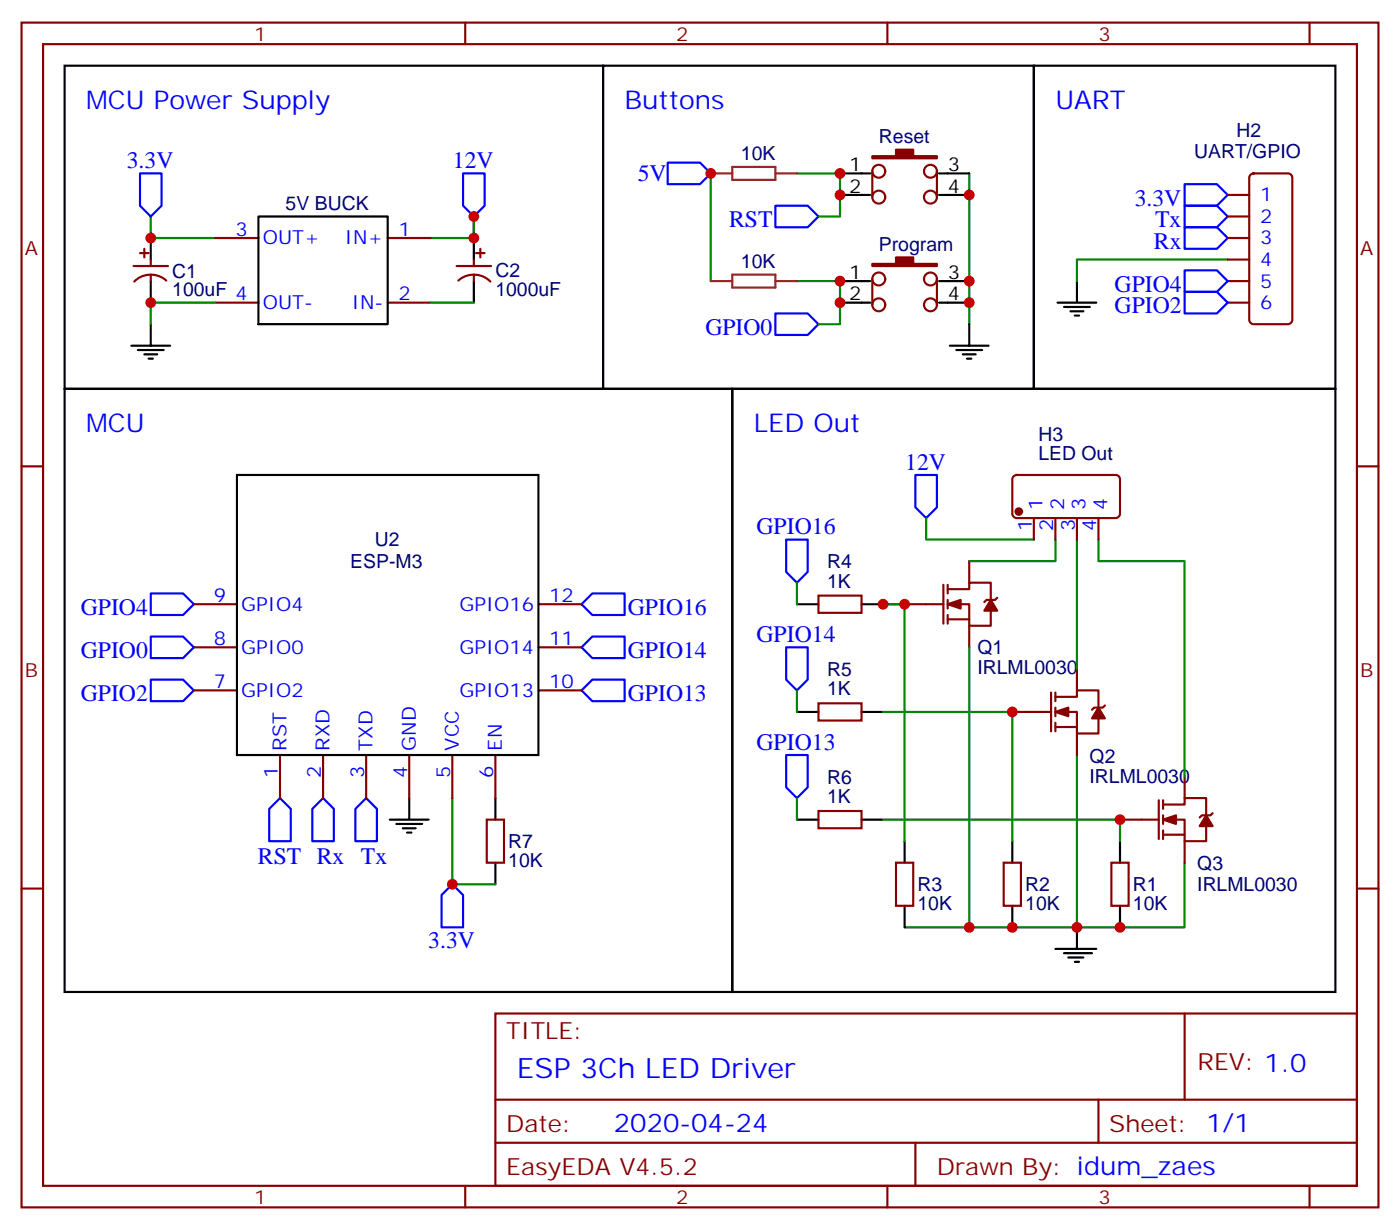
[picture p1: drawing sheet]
<svg xmlns="http://www.w3.org/2000/svg" width="229mm" height="201mm" viewBox="0 0 229 201" stroke-linecap="round" stroke-linejoin="round" font-family="sans-serif">
<g fill="none" stroke="#870000" stroke-width=".35">
<path d="M3.5 3.7h222.3v194h-222.3zM7.1 7.2h215.1v187h-215.1zM76.2 3.7v3.5M145.3 3.7v3.5M214.5 3.7v3.5M35.3 39h7M63.5 39h7.1M142.9 28v4.3M153.5 28v4.3M201.1 39h3.5M201.1 31.9h3.5M201.1 35.5h3.5"/>
<path d="M204.8 28.6l.5-.2h5.7a.71 .71 0 0 1 .7 .7v23.3a.76 .76 0 0 1-.7 .7h-5.7a.76 .76 0 0 1-.7-.7v-23.3zM21.9 43.6h5.6M22.9 41.5h1.4M23.6 40.7v1.5M24.7 42.5v1.1M24.7 45v1M27.2 45.9a3.8 3.8 0 0 0-5.2 .2M35.3 49.6h7M63.5 49.6h7.1M74.8 43.6h5.6M75.1 45.9a3.8 3.8 0 0 1 5.2 .2M77.6 42.5v1.1"/>
<path d="M77.6 45v1M78 41.5h1.4M78.7 40.7v1.5M142.9 45.7v4.2M153.5 45.7v4.2M201.1 49.6h3.5M201.1 42.5h3.5M201.1 46h3.5M3.5 76.4h3.6M166 78l.5-.2h16.2a.71 .71 0 0 1 .7 .7v5.6a.76 .76 0 0 1-.7 .7h-16.2a.76 .76 0 0 1-.7-.7v-5.6zM222.2 76.4h3.6M31.7 99h7.1"/>
<path d="M88.2 99h7M134.1 97.5h7v2.9h-7zM148.2 99h6.3M154.5 95.8v6.3M155.2 96.5h3.5v-1.1h3.6v2.8M155.2 99h3.5v3.5h3.6v-2.5M155.2 95.8v1.4M155.2 98.2v1.5M158.7 91.9v3.5M163.3 97.9l-.3 .3h-1.4l-.4 .4M169.3 84.8v3.6M172.9 84.8v3.6"/>
<path d="M176.4 84.8v3.6M179.9 84.8v3.6M31.7 113.1h7.1M31.7 106h7.1M88.2 113.1h7M88.2 106h7M134.1 115.2h7v2.8h-7zM155.2 101.4h3.5M155.2 100.7v1.4M158.7 102.5v3.5M165.8 116.6h6.4M172.2 113.4v6.4"/>
<path d="M172.9 114.1h3.5v-1h3.5v2.8M172.9 116.6h3.5v3.5h3.5v-2.4M172.9 119.1h3.5M172.9 113.4v1.4M172.9 115.9v1.4M172.9 118.4v1.4M176.4 109.5v3.6M181 115.5l-.4 .4h-1.4l-.3 .3M45.9 123.6v7.1M52.9 123.6v7.1M60 123.6v7.1M67 123.6v7.1"/>
<path d="M74.1 123.6v7.1M79.7 134.2h2.8v7.1h-2.8zM81.1 123.6v7.1M134.1 132.8h7v2.8h-7zM176.4 120.1v3.5M183.4 134.2h6.4M189.8 131.1v6.3M190.5 131.8h3.5v-1.1h3.6v2.8M190.5 134.2h3.5v3.6h3.6v-2.5M190.5 136.7h3.5M190.5 131.1v1.4M190.5 133.5v1.4"/>
<path d="M190.5 136v1.4M194 127.2v3.5M194 137.8v3.5M198.6 133.2l-.3 .3h-1.5l-.3 .4M3.5 145.5h3.6M146.8 141.3h2.8v7h-2.8zM164.4 141.3h2.8v7h-2.8zM182 141.3h2.9v7h-2.9zM222.2 145.5h3.6M81.1 166h141.1v28.2h-141.1zM194 166v14.1M76.2 194.2v3.5"/>
<path d="M81.1 180.1h141.1M81.1 187.1h141.1M145.3 194.2v3.5M149.9 187.1v7.1M179.9 180.1v7M214.5 194.2v3.5"/>
<circle cx="143.9" cy="28" r="1.06"/>
<circle cx="143.9" cy="32.3" r="1.06"/>
<circle cx="152.4" cy="28" r="1.06"/>
<circle cx="152.4" cy="32.3" r="1.06"/>
<circle cx="143.9" cy="45.7" r="1.06"/>
<circle cx="143.9" cy="49.9" r="1.06"/>
<circle cx="152.4" cy="45.7" r="1.06"/>
<circle cx="152.4" cy="49.9" r="1.06"/>
</g>
<g fill="none" stroke="#000" stroke-width=".35">
<path d="M10.6 10.8h88.2v52.9h-88.2zM98.8 10.8h70.5v52.9h-70.5zM169.3 10.8h49.4v52.9h-49.4zM24.7 39v3.5M42.3 35.5h21.2v17.6h-21.2zM77.6 39v3.5M137.6 28.4h4.9M137.6 31.9h4.9M153.8 28.4h4.9M153.8 31.9h4.9M21.5 56.6h6.4M22.6 57.3h4.2"/>
<path d="M23.6 58h2.2M24.3 58.7h.7M24.7 46v3.6M24.7 53.1v3.5M77.6 46v3.6M137.6 46h4.9M137.6 49.6h4.9M153.8 46h4.9M153.8 49.6h4.9M155.6 56.6h6.3M156.6 57.3h4.3M157.7 58h2.1"/>
<path d="M158.4 58.7h.7M158.7 53.1v3.5M173.2 49.6h6.4M174.3 50.3h4.2M175.3 51h2.1M176 51.7h.7M176.4 46v3.6M10.6 63.7h109.3v98.8h-109.3zM38.8 77.8h49.4v45.8h-49.4zM119.9 63.7h98.8v98.8h-98.8zM130.5 99h3.6M141.1 99h3.5"/>
<path d="M130.5 116.6h3.6M141.1 116.6h3.5M63.9 134.2h6.3M64.9 134.9h4.2M66 135.6h2.1M66.7 136.3h.7M67 130.7v3.5M81.1 130.7v3.5M130.5 134.2h3.6M141.1 134.2h3.5M148.2 137.8v3.5M165.8 137.8v3.5"/>
<path d="M183.4 137.8v3.5M81.1 141.3v3.5M148.2 148.3v3.6M165.8 148.3v3.6M172.9 155.4h6.7M174.3 156.1h4.6M175 156.8h2.4M176 157.5h.7M176.4 151.9v3.5M183.4 148.3v3.6"/>
</g>
<g fill="none" stroke="#008700" stroke-width=".35">
<path d="M24.7 35.5v3.5h10.6M70.6 39h7v-3.5v3.5M116.4 28.4v17.6M130.5 28.4h7.1v7.1h-3.5M158.7 28.4v24.7M35.3 49.6h-10.6v3.5M70.6 49.6h7M130.5 46h7.1v7.1h-3.5M201.1 42.5h-24.7v3.5M130.5 95.4v3.6M148.2 99h-3.6h3.6v38.8M151.7 84.8v3.6h17.6"/>
<path d="M172.9 88.4v3.5h-14.2M176.4 88.4v21.1M179.9 88.4v3.5h14.1v35.3M130.5 113.1v3.5M144.6 116.6h21.2v21.2M158.7 106v45.9M74.1 130.7v14.1h7M130.5 130.7v3.5M144.6 134.2h38.8v3.6M176.4 123.6v28.3h-28.2M194 141.3v10.6h-17.6"/>
</g>
<g fill="none" stroke="#00f" stroke-width=".35">
<path d="M22.9 28.4h3.6v5.3l-1.8 1.8-1.8-1.8zM75.8 28.4h3.6v5.3l-1.8 1.8-1.8-1.8zM109.4 26.6h5.3l1.7 1.8-1.7 1.8h-5.3zM127 33.7h5.3l1.8 1.8-1.8 1.7h-5.3zM194 33.7h5.3l1.8 1.8-1.8 1.7h-5.3zM194 37.2h5.3l1.8 1.8-1.8 1.7h-5.3zM194 30.2h5.3l1.8 1.7-1.8 1.8h-5.3zM127 51.3h5.3l1.8 1.8-1.8 1.8h-5.3zM194 44.3h5.3l1.8 1.7-1.8 1.8h-5.3zM194 47.8h5.3l1.8 1.8-1.8 1.7h-5.3zM149.9 77.8h3.6v5.3l-1.8 1.7-1.8-1.7zM24.7 97.2h5.3l1.7 1.8-1.7 1.7h-5.3z"/>
<path d="M97 97.2h5.3v3.5h-5.3l-1.8-1.7zM128.8 88.4h3.5v5.3l-1.8 1.7-1.7-1.7zM24.7 104.2h5.3l1.7 1.8-1.7 1.8h-5.3zM24.7 111.3h5.3l1.7 1.8-1.7 1.7h-5.3zM95.2 106l1.8-1.8h5.3v3.6h-5.3zM95.2 113.1l1.8-1.8h5.3v3.5h-5.3zM128.8 106h3.5v5.3l-1.8 1.8-1.7-1.8zM45.9 130.7l1.7 1.8v5.3h-3.5v-5.3zM52.9 130.7l1.8 1.8v5.3h-3.5v-5.3zM58.2 132.5l1.8-1.8 1.7 1.8v5.3h-3.5zM128.8 123.6h3.5v5.3l-1.8 1.8-1.7-1.8zM74.1 144.8l1.7 1.8v5.3h-3.5v-5.3z"/>
</g>
<path d="M116.4 28.4h3.5M119.9 27.3h7.1v2.2h-7.1zM127 28.4h3.5M116.4 46h3.5M119.9 45h7.1v2.1h-7.1zM127 46h3.5" fill="none" stroke="#8c2424" stroke-width=".35"/>
<g fill="#870000" stroke="#870000" stroke-width=".35">
<path d="M142.9 43.2h3.9v-1h2.8v1h3.9v.4h-10.6z"/>
<path d="M142.9 25.6h3.9v-1.1h2.8v1.1h3.9v.3h-10.6z"/>
<path d="M155.2 99l2.1-.8v1.5z"/>
<path d="M162.3 98.2l1 1.8h-2.1z"/>
<path d="M172.9 116.6l2.1-.7v1.4z"/>
<path d="M179.9 115.9l1.1 1.8h-2.1z"/>
<path d="M190.5 134.2l2.1-.7v1.4z"/>
<path d="M197.6 133.5l1 1.8h-2.1z"/>
<circle cx="166.9" cy="83.8" r=".53"/>
</g>
<g fill="#c00">
<circle cx="158.8" cy="151.9" r=".88"/>
<circle cx="74.1" cy="144.8" r=".88"/>
<circle cx="144.6" cy="99" r=".88"/>
<circle cx="77.6" cy="39" r=".88"/>
<circle cx="158.8" cy="31.9" r=".88"/>
<circle cx="137.6" cy="28.4" r=".88"/>
<circle cx="137.6" cy="31.9" r=".88"/>
<circle cx="148.2" cy="99" r=".88"/>
<circle cx="116.4" cy="28.4" r=".88"/>
<circle cx="158.8" cy="46" r=".88"/>
<circle cx="158.8" cy="49.6" r=".88"/>
<circle cx="137.6" cy="46" r=".88"/>
<circle cx="137.6" cy="49.6" r=".88"/>
<circle cx="24.7" cy="39" r=".88"/>
<circle cx="24.7" cy="49.6" r=".88"/>
<circle cx="77.6" cy="35.5" r=".88"/>
<circle cx="183.4" cy="134.2" r=".88"/>
<circle cx="183.4" cy="151.9" r=".88"/>
<circle cx="165.8" cy="116.6" r=".88"/>
<circle cx="165.8" cy="151.9" r=".88"/>
<circle cx="176.4" cy="151.9" r=".88"/>
</g>
<text font-size="4.6" fill="#00f" x="84.7" y="176.6">ESP 3Ch LED Driver</text>
<g font-size="4.2" fill="#00f">
<text x="14.1" y="17.8">MCU Power Supply</text>
<text x="102.3" y="17.8">Buttons</text>
<text x="172.9" y="17.8">UART</text>
<text x="14.1" y="70.7">MCU</text>
<text x="123.5" y="70.7">LED Out</text>
<text x="100.5" y="185.4">2020-04-24</text>
</g>
<g font-size="3.9" fill="#00f">
<text x="20.8" y="27.5">3.3V</text>
<text x="74.2" y="27.5">12V</text>
<text x="104.5" y="29.6">5V</text>
<text x="185.9" y="33.7">3.3V</text>
<text x="119.4" y="37.2">RST</text>
<text x="189" y="40.7">Rx</text>
<text x="189.2" y="37.2">Tx</text>
<text x="182.6" y="47.8">GPIO4</text>
<text x="182.6" y="51.3">GPIO2</text>
<text x="115.5" y="54.9">GPIO0</text>
<text x="148.3" y="76.9">12V</text>
<text x="123.9" y="87.5">GPIO16</text>
<text x="13.2" y="100.7">GPIO4</text>
<text x="102.8" y="100.7">GPIO16</text>
<text x="13.2" y="107.8">GPIO0</text>
<text x="102.8" y="107.8">GPIO14</text>
<text x="123.9" y="105.1">GPIO14</text>
<text x="13.2" y="114.8">GPIO2</text>
<text x="102.8" y="114.8">GPIO13</text>
<text x="123.9" y="122.8">GPIO13</text>
<text x="42.3" y="141.5">RST Rx</text>
<text x="59.1" y="141.5">Tx</text>
<text x="70.1" y="155.2">3.3V</text>
</g>
<g font-size="3.9" fill="#800">
<text x="82.9" y="170.2">TITLE:</text>
<text x="196.1" y="175.2">REV: 1.0</text>
<text x="82.9" y="185.4">Date:</text>
<text x="181.7" y="185.4">Sheet: 1/1</text>
<text x="82.9" y="192.4">EasyEDA V4.5.2</text>
<text x="153.5" y="192.4">Drawn By: idum_zaes</text>
</g>
<g font-size="3.2" fill="#800">
<text x="41.6" y="6.7">1</text>
<text x="110.8" y="6.7">2</text>
<text x="179.9" y="6.7">3</text>
<text x="4.1" y="41.8">A</text>
<text x="222.8" y="41.8">A</text>
<text x="4.1" y="110.9">B</text>
<text x="222.8" y="110.9">B</text>
<text x="41.6" y="197.2">1</text>
<text x="110.8" y="197.2">2</text>
<text x="179.9" y="197.2">3</text>
</g>
<g font-size="3.2" fill="#000080">
<text x="144" y="23.5">Reset</text>
<text x="202.5" y="22.4">H2</text>
<text x="121.4" y="26.3">10K</text>
<text x="195.6" y="25.9">UART/GPIO</text>
<text x="46.8" y="34.4">5V BUCK</text>
<text x="144" y="41.1">Program</text>
<text x="28.2" y="45.4">C1</text>
<text x="81.1" y="45.4">C2</text>
<text x="121.4" y="43.9">10K</text>
<text x="28.2" y="48.5">100uF 4</text>
<text x="81.1" y="48.5">1000uF</text>
<text x="170.1" y="75.3">LED Out</text>
<text x="170.1" y="72.1">H3</text>
<text x="61.4" y="89.4">U2</text>
<text x="57.4" y="93">ESP-M3</text>
<text x="135.5" y="93.1">R4</text>
<text x="135.5" y="96.2">1K</text>
<text x="160.1" y="107.1">Q1</text>
<text x="135.5" y="113.9">1K</text>
<text x="135.5" y="110.7">R5</text>
<text x="160.1" y="110.4">IRLML0030</text>
<text x="178.5" y="124.9">Q2</text>
<text x="135.5" y="131.5">1K</text>
<text x="135.5" y="128.4">R6</text>
<text x="178.5" y="128.2">IRLML0030</text>
<text x="83.3" y="142">10K</text>
<text x="83.3" y="138.8">R7</text>
<text x="196.1" y="142.5">Q3</text>
<text x="150.3" y="149.1">10K</text>
<text x="150.3" y="145.9">R3</text>
<text x="167.9" y="149.1">10K</text>
<text x="167.9" y="145.9">R2</text>
<text x="185.6" y="149.1">10K</text>
<text x="185.6" y="145.9">R1</text>
<text x="196.1" y="145.9">IRLML0030</text>
</g>
<g font-size="3.2">
<text x="139.1" y="28">1</text>
<text x="155.2" y="28">3</text>
<text x="139.1" y="31.6">2</text>
<text x="155.2" y="31.6">4</text>
<text x="139.1" y="45.7">1</text>
<text x="155.2" y="45.7">3</text>
<text x="139.1" y="49.2">2</text>
<text x="155.2" y="49.2">4</text>
</g>
<g font-size="3.2" fill="#00f">
<text x="206.4" y="33">1</text>
<text x="38.6" y="38.6">3</text>
<text x="43" y="40">OUT+</text>
<text x="56.5" y="40">IN+</text>
<text x="65.3" y="38.6">1</text>
<text x="206.4" y="36.5">2</text>
<text x="206.4" y="40">3</text>
<text x="206.4" y="43.6">4</text>
<text x="206.4" y="47.1">5</text>
<text x="43" y="50.6">OUT-</text>
<text x="57.6" y="50.6">IN-</text>
<text x="65.3" y="49.2">2</text>
<text x="206.4" y="50.6">6</text>
<text x="170.7" y="83.5" transform="rotate(-90 170.7 83.5)">1</text>
<text x="174.3" y="83.5" transform="rotate(-90 174.3 83.5)">2</text>
<text x="177.8" y="83.5" transform="rotate(-90 177.8 83.5)">3</text>
<text x="181.3" y="83.5" transform="rotate(-90 181.3 83.5)">4</text>
<text x="169" y="87" transform="rotate(-90 169 87)">1</text>
<text x="172.5" y="87" transform="rotate(-90 172.5 87)">2</text>
<text x="176" y="87" transform="rotate(-90 176 87)">3</text>
<text x="179.6" y="87" transform="rotate(-90 179.6 87)">4</text>
<text x="35" y="98.6">9</text>
<text x="39.5" y="100">GPIO4</text>
<text x="75.3" y="100">GPIO16</text>
<text x="90" y="98.6">12</text>
<text x="35" y="105.7">8</text>
<text x="39.5" y="107.1">GPIO0</text>
<text x="75.3" y="107.1">GPIO14</text>
<text x="90" y="105.7">11</text>
<text x="35" y="112.7">7</text>
<text x="90" y="112.7">10</text>
<text x="39.5" y="114.1">GPIO2</text>
<text x="75.3" y="114.1">GPIO13</text>
<text x="46.9" y="122.9" transform="rotate(-90 46.9 122.9)">RST</text>
<text x="54" y="122.9" transform="rotate(-90 54 122.9)">RXD</text>
<text x="61" y="122.9" transform="rotate(-90 61 122.9)">TXD</text>
<text x="68.1" y="122.9" transform="rotate(-90 68.1 122.9)">GND</text>
<text x="75.1" y="122.9" transform="rotate(-90 75.1 122.9)">VCC</text>
<text x="82.2" y="122.9" transform="rotate(-90 82.2 122.9)">EN</text>
<text x="45.5" y="127.4" transform="rotate(-90 45.5 127.4)">1</text>
<text x="52.6" y="127.4" transform="rotate(-90 52.6 127.4)">2</text>
<text x="59.6" y="127.4" transform="rotate(-90 59.6 127.4)">3</text>
<text x="66.7" y="127.4" transform="rotate(-90 66.7 127.4)">4</text>
<text x="73.7" y="127.4" transform="rotate(-90 73.7 127.4)">5</text>
<text x="80.8" y="127.4" transform="rotate(-90 80.8 127.4)">6</text>
</g>
</svg>
